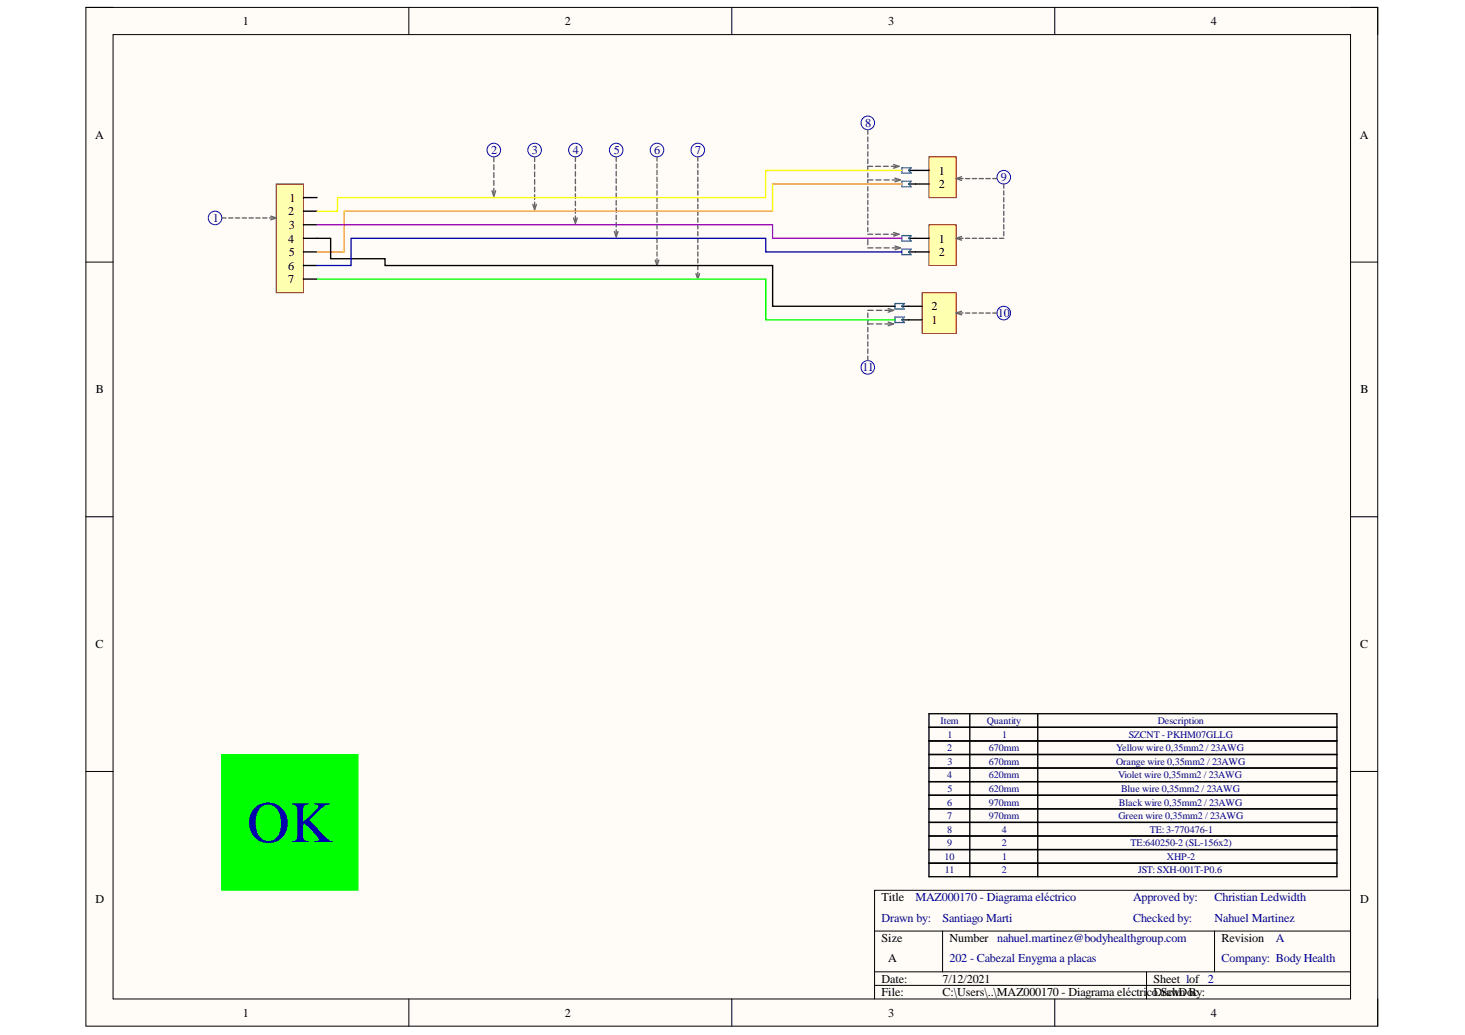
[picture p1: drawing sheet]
<svg xmlns="http://www.w3.org/2000/svg" width="297mm" height="210mm" viewBox="0 0 297 210" stroke-linecap="round" stroke-linejoin="round" font-family="sans-serif">
<path d="M17.4 1.5h261.9v206.6h-261.9z" fill-rule="evenodd" fill="#fffcf8"/>
<path d="M17.4 1.5h261.9v206.6h-261.9z" fill="none" stroke="#000" stroke-width=".2"/>
<path d="M22.9 7h250.9v195.6h-250.9z" fill-rule="evenodd" fill="#fffcf8"/>
<g fill="none" stroke="#000" stroke-width=".2">
<path d="M17.4 1.5h5.5M22.9 7h250.9v195.6h-250.9zM82.9 1.5v5.5M148.4 1.5v5.5M213.9 1.5v5.5M273.8 1.5h5.5v5.5M17.4 53.2h5.5M273.8 53.2h5.5M17.4 104.8h5.5M273.8 104.8h5.5M17.4 156.5h5.5M273.8 156.5h5.5"/>
<path d="M177.3 188.8h96.5M177.3 197.1h96.5M177.3 199.8h96.5M191.1 188.8v8.3M232.5 197.1v5.5M246.3 188.8v8.3M273.8 180.6h-96.5v22M82.9 202.6v5.5M148.4 202.6v5.5M213.9 202.6v5.5M279.3 202.6v5.5"/>
</g>
<g fill="none" stroke="#000" stroke-width=".27">
<path d="M188.4 144.7h82.7v33.1h-82.7zM188.4 147.5h82.7M188.4 150.3h82.7M188.4 153h82.7M188.4 155.8h82.7M188.4 158.5h82.7M196.6 144.7v33.1M210.4 144.7v33.1M188.4 161.3h82.7M188.4 164h82.7M188.4 166.8h82.7M188.4 169.5h82.7"/>
<path d="M188.4 172.3h82.7M188.4 175.1h82.7"/>
</g>
<path d="M56 37.3h5.5v22.1h-5.5z" fill-rule="evenodd" fill="#ffffb0"/>
<path d="M56 37.3h5.5v22.1h-5.5z" fill="none" stroke="#800000" stroke-width=".2"/>
<path d="M61.5 40.1h2.8M61.5 42.8h2.8M61.5 45.6h2.8M61.5 48.3h2.8M61.5 51.1h2.8M61.5 53.8h2.8M61.5 56.6h2.8" fill="none" stroke="#000" stroke-width=".27"/>
<circle cx="43.6" cy="44.2" r="1.38" fill="none" stroke="#00f" stroke-width=".2"/>
<path d="M188.4 31.8h5.5v8.3h-5.5z" fill-rule="evenodd" fill="#ffffb0"/>
<path d="M188.4 31.8h5.5v8.3h-5.5z" fill="none" stroke="#800000" stroke-width=".2"/>
<path d="M185.6 34.6h2.8M185.6 37.3h2.8" fill="none" stroke="#000" stroke-width=".27"/>
<path d="M188.4 45.6h5.5v8.3h-5.5z" fill-rule="evenodd" fill="#ffffb0"/>
<path d="M188.4 45.6h5.5v8.3h-5.5z" fill="none" stroke="#800000" stroke-width=".2"/>
<path d="M185.6 48.3h2.8M185.6 51.1h2.8" fill="none" stroke="#000" stroke-width=".27"/>
<path d="M187 59.4h6.9v8.2h-6.9z" fill-rule="evenodd" fill="#ffffb0"/>
<path d="M187 59.4h6.9v8.2h-6.9z" fill="none" stroke="#800000" stroke-width=".2"/>
<path d="M184.2 34.6h1.4M184.2 37.3h1.4M184.2 48.3h1.4M184.2 51.1h1.4M182.8 62.1h1.4M182.8 64.9h1.4" fill="none" stroke="#000" stroke-width=".27"/>
<path d="M182.8 34h2l-.6 .6 .6 .5h-2zM182.8 36.8h2l-.6 .5 .6 .6h-2zM182.8 47.8h2l-.6 .5 .6 .6h-2zM182.8 50.5h2l-.6 .6 .6 .5h-2zM181.5 61.6h1.9l-.6 .5 .6 .6h-1.9zM181.5 64.3h1.9l-.6 .6 .6 .5h-1.9z" fill="none" stroke="#009cca" stroke-width=".27"/>
<g fill="none" stroke="#00f" stroke-width=".2">
<circle cx="100.1" cy="30.4" r="1.38"/>
<circle cx="108.4" cy="30.4" r="1.38"/>
<circle cx="116.7" cy="30.4" r="1.38"/>
<circle cx="124.9" cy="30.4" r="1.38"/>
<circle cx="133.2" cy="30.4" r="1.38"/>
<circle cx="141.5" cy="30.4" r="1.38"/>
<circle cx="176" cy="24.9" r="1.38"/>
<circle cx="203.5" cy="35.9" r="1.38"/>
<circle cx="176" cy="74.5" r="1.38"/>
<circle cx="203.5" cy="63.5" r="1.38"/>
</g>
<g fill="none" stroke="#646464" stroke-width=".27">
<path d="M99.8 38.7l.3 1.1 .4-1.1M100.1 31.8v1M100.1 33.4v1M100.1 35v1M100.1 36.6v1M100.1 38.2v1M108.4 31.8v1M108.4 33.3v1M108.4 34.9v.9M108.4 36.4v1M108.4 37.9v1M108.4 39.5v.9"/>
<path d="M116.7 31.8v.9M116.7 33.3v.9M116.7 34.8v.9M116.7 36.3v.9M116.7 37.8v.9M116.7 39.3v.9M124.9 31.8v.9M124.9 33.3v.9M124.9 34.8v.9M124.9 36.2v1M124.9 37.7v.9M124.9 39.2v.9"/>
<path d="M133.2 31.8v.9M133.2 33.2v.8M133.2 34.6v.8M133.2 35.9v.9M133.2 37.3v.9M133.2 38.7v.9M141.5 31.8v.9M141.5 33.2v.8M141.5 34.6v.8M141.5 35.9v.9M141.5 37.3v.9M141.5 38.7v.9"/>
<path d="M176 26.3v.9M176 27.8v.9M176 29.3v.9M176 30.8v.9M176 32.2v1M176 35.1v.9M176 37.9v.8M176 39.3v.8M176.9 33.7h-.9v.9M177 36.5h-1v.8M177.5 33.7h1M177.6 36.5h1"/>
<path d="M179.1 33.7h1M179.3 36.5h1M180.7 33.7h1M180.9 36.5h1M181.2 33.4l1.1 .3-1.1 .4M181.5 36.1l1.1 .4-1.1 .4M194.4 36.2h.8M195 35.8l-1.1 .4 1.1 .4M195.8 36.2h.8M197.1 36.2h.9M198.5 36.2h.9M199.9 36.2h.9"/>
<path d="M201.3 36.2h.8M203.5 37.3v.9M203.5 38.7v.9M45 44.2h.8M46.4 44.2h.8M47.7 44.2h.9M49.1 44.2h.9M50.5 44.2h.9M51.9 44.2h.8M53.3 44.2h.8M54.6 44.2h.9M54.9 43.8l1.1 .4-1.1 .4"/>
<path d="M108 41.4l.4 1.2 .4-1.2M108.4 41v1M116.3 44.2l.4 1.1 .3-1.1M116.7 40.8v.9M116.7 42.3v.9M116.7 43.8v.9M124.6 47l.3 1.1 .4-1.1M124.9 40.7v.9M124.9 42.2v.9M124.9 43.6v.9M124.9 45.1v.9M124.9 46.6v.9"/>
<path d="M132.8 52.7l.4 1.1 .4-1.1M133.2 40.1v.8M133.2 41.4v.9M133.2 42.8v.9M133.2 44.2v.9M133.2 45.6v.8M133.2 47v.8M133.2 48.3v.9M133.2 49.7v.9M133.2 51.1v.8M133.2 52.5v.8M141.1 55.5l.4 1.1 .3-1.1"/>
<path d="M141.5 40.1v.8M141.5 41.4v.9M141.5 42.8v.9M141.5 44.2v.9M141.5 45.6v.8M141.5 47v.8M141.5 48.3v.9M141.5 49.7v.9M141.5 51.1v.8M141.5 52.5v.8M141.5 53.8v.9M141.5 55.2v.9"/>
<path d="M176 40.6v.9M176 42v.9M176 43.4v.8M176 44.8v.8M176 46.1v.9M176 48.6v1M176 47.5h.9M176 50.3h1M177.5 47.5h1M177.6 50.3h1M179.1 47.5h1M179.3 50.3h1"/>
<path d="M180.7 47.5h1M180.9 50.3h1M181.2 47.1l1.1 .4-1.1 .4M181.5 49.9l1.1 .4-1.1 .3M194.4 48.3h.8M195 48l-1.1 .3 1.1 .4M195.8 48.3h.8M197.1 48.3h.9M198.5 48.3h.9M199.9 48.3h.9M201.3 48.3h.8M202.7 48.3h.8"/>
<path d="M203.5 40.1v.8M203.5 41.4v.9M203.5 42.8v.9M203.5 44.2v.9M203.5 45.6v.8M203.5 47v.8M176 63.5v.9M176 64.9v1M176 66.4v.9M176 67.8v1M176 69.3v.9M176 70.8v.9"/>
<path d="M176 72.2v.9M176 62.9h1M176 65.7h1M177.7 62.9h1.1M177.7 65.7h1.1M179.4 62.9h1.1M179.4 65.7h1.1M181.2 65.7l-1.1 .4M194.4 63.5h.8M195 63.1l-1.1 .4 1.1 .4M195.8 63.5h.8M197.1 63.5h.9"/>
<path d="M198.5 63.5h.9M199.9 63.5h.9M201.3 63.5h.8"/>
</g>
<path d="M45 153h27.6v27.6h-27.6z" fill-rule="evenodd" fill="#0f0"/>
<path d="M45 153h27.6v27.6h-27.6z" fill="none" stroke="#0f0" stroke-width=".2"/>
<path d="M182.8 37.3h-26.1v5.5h-86.9v8.3h-5.5" fill="none" stroke="#f90" stroke-width=".27"/>
<path d="M64.3 48.3h2.7v4.2h11.1v1.4h78.6v8.2h24.8" fill="none" stroke="#000" stroke-width=".27"/>
<path d="M182.8 51.1h-27.5v-2.8h-84.1v5.6h-6.9" fill="none" stroke="#00f" stroke-width=".27"/>
<path d="M64.3 45.6h92.4v2.7h26.1" fill="none" stroke="#90f" stroke-width=".27"/>
<path d="M182.8 34.6h-27.5v5.5h-86.9v2.7h-4.1" fill="none" stroke="#ff0" stroke-width=".27"/>
<path d="M64.3 56.6h91v8.3h26.2" fill="none" stroke="#0f0" stroke-width=".27"/>
<text font-size="11.9" fill="#000080" x="50.1" y="170.8">OK</text>
<text font-size="2.8" fill="#646464" x="181" y="64.8">COSoc5B</text>
<g font-size="2.5">
<text x="49.2" y="5.1">1</text>
<text x="114.5" y="5.1">2</text>
<text x="180.1" y="5.1">3</text>
<text x="245.5" y="5.1">4</text>
<text x="19.3" y="28.1">A</text>
<text x="275.7" y="28.1">A</text>
<text x="190.3" y="35.4">1</text>
<text x="58.7" y="40.9">1</text>
<text x="190.3" y="38.1">2</text>
<text x="58.5" y="43.7">2</text>
<text x="58.5" y="46.4">3</text>
<text x="58.5" y="49.2">4</text>
<text x="58.5" y="51.9">5</text>
<text x="190.3" y="49.2">1</text>
<text x="190.3" y="51.9">2</text>
<text x="58.5" y="54.7">6</text>
<text x="58.5" y="57.5">7</text>
<text x="188.9" y="65.7">1</text>
<text x="188.9" y="63">2</text>
<text x="19.5" y="79.8">B</text>
<text x="275.9" y="79.8">B</text>
<text x="19.4" y="131.5">C</text>
<text x="275.8" y="131.5">C</text>
<text x="19.4" y="183.1">D</text>
<text x="178.7" y="182.8">Title</text>
<text x="275.8" y="183.1">D</text>
<text x="178.7" y="191">Size</text>
<text x="192.5" y="191">Number nahuel.martinez@bodyhealthgroup.com</text>
<text x="247.7" y="191">Revision</text>
<text x="180.1" y="195.2">A</text>
<text x="178.7" y="199.3">Date:</text>
<text x="178.7" y="202.1">File:</text>
<text x="191.1" y="199.3">7/12/2021</text>
<text x="191.1" y="202.1">C:\Users\..\MAZ000170 - Diagrama eléctricoDrawn By:</text>
<text x="233.9" y="199.3">Sheet 1of 2</text>
<text x="234.8" y="202.1">.SchDoc</text>
<text x="49.2" y="206.2">1</text>
<text x="114.5" y="206.2">2</text>
<text x="180.1" y="206.2">3</text>
<text x="245.5" y="206.2">4</text>
</g>
<g font-size="2.5" fill="#000080">
<text x="175.4" y="25.8">8</text>
<text x="99.6" y="31.3">2</text>
<text x="107.9" y="31.3">3</text>
<text x="116.1" y="31.3">4</text>
<text x="124.4" y="31.3">5</text>
<text x="132.6" y="31.3">6</text>
<text x="140.9" y="31.3">7</text>
<text x="202.9" y="36.8">9</text>
<text x="43.1" y="45.1">1</text>
<text x="202.3" y="64.3">10</text>
<text x="174.9" y="75.3">11</text>
<text x="185.6" y="182.8">MAZ000170 - Diagrama eléctrico</text>
<text x="229.8" y="182.8">Approved by:</text>
<text x="246.2" y="182.8">Christian Ledwidth</text>
<text x="178.7" y="187">Drawn by:</text>
<text x="191.1" y="187">Santiago Marti</text>
<text x="229.8" y="187">Checked by:</text>
<text x="246.2" y="187">Nahuel Martinez</text>
<text x="258.7" y="191">A</text>
<text x="192.5" y="195.2">202 - Cabezal Enygma a placas</text>
<text x="247.7" y="195.2">Company: Body Health</text>
</g>
<g font-size="2" fill="#000080">
<text x="190.7" y="146.8">Item</text>
<text x="192.1" y="149.6">1</text>
<text x="200.1" y="146.8">Quantity</text>
<text x="203.2" y="149.6">1</text>
<text x="228.9" y="149.6">SZCNT - PKHM07GLLG</text>
<text x="234.7" y="146.8">Description</text>
<text x="192" y="152.3">2</text>
<text x="192.1" y="155.1">3</text>
<text x="200.5" y="152.3">670mm</text>
<text x="200.5" y="155.1">670mm</text>
<text x="226.3" y="152.3">Yellow wire 0,35mm2 / 23AWG</text>
<text x="226.3" y="155.1">Orange wire 0,35mm2 / 23AWG</text>
<text x="192" y="157.8">4</text>
<text x="192.1" y="160.6">5</text>
<text x="200.5" y="157.8">620mm</text>
<text x="200.5" y="160.6">620mm</text>
<text x="226.7" y="157.8">Violet wire 0,35mm2 / 23AWG</text>
<text x="227.3" y="160.6">Blue wire 0,35mm2 / 23AWG</text>
<text x="192" y="163.4">6</text>
<text x="192" y="166.1">7</text>
<text x="200.5" y="163.4">970mm</text>
<text x="200.5" y="166.1">970mm</text>
<text x="226.8" y="166.1">Green wire 0,35mm2 / 23AWG</text>
<text x="226.9" y="163.4">Black wire 0,35mm2 / 23AWG</text>
<text x="192" y="168.9">8</text>
<text x="192" y="171.6">9</text>
<text x="203.1" y="168.9">4</text>
<text x="203.1" y="171.6">2</text>
<text x="229.2" y="171.6">TE:640250-2 (SL-156x2)</text>
<text x="233.1" y="168.9">TE:3-770476-1</text>
<text x="191.5" y="174.4">10</text>
<text x="191.6" y="177.1">11</text>
<text x="203.1" y="177.1">2</text>
<text x="203.2" y="174.4">1</text>
<text x="230.8" y="177.1">JST: SXH-001T-P0.6</text>
<text x="236.6" y="174.4">XHP-2</text>
</g>
</svg>
